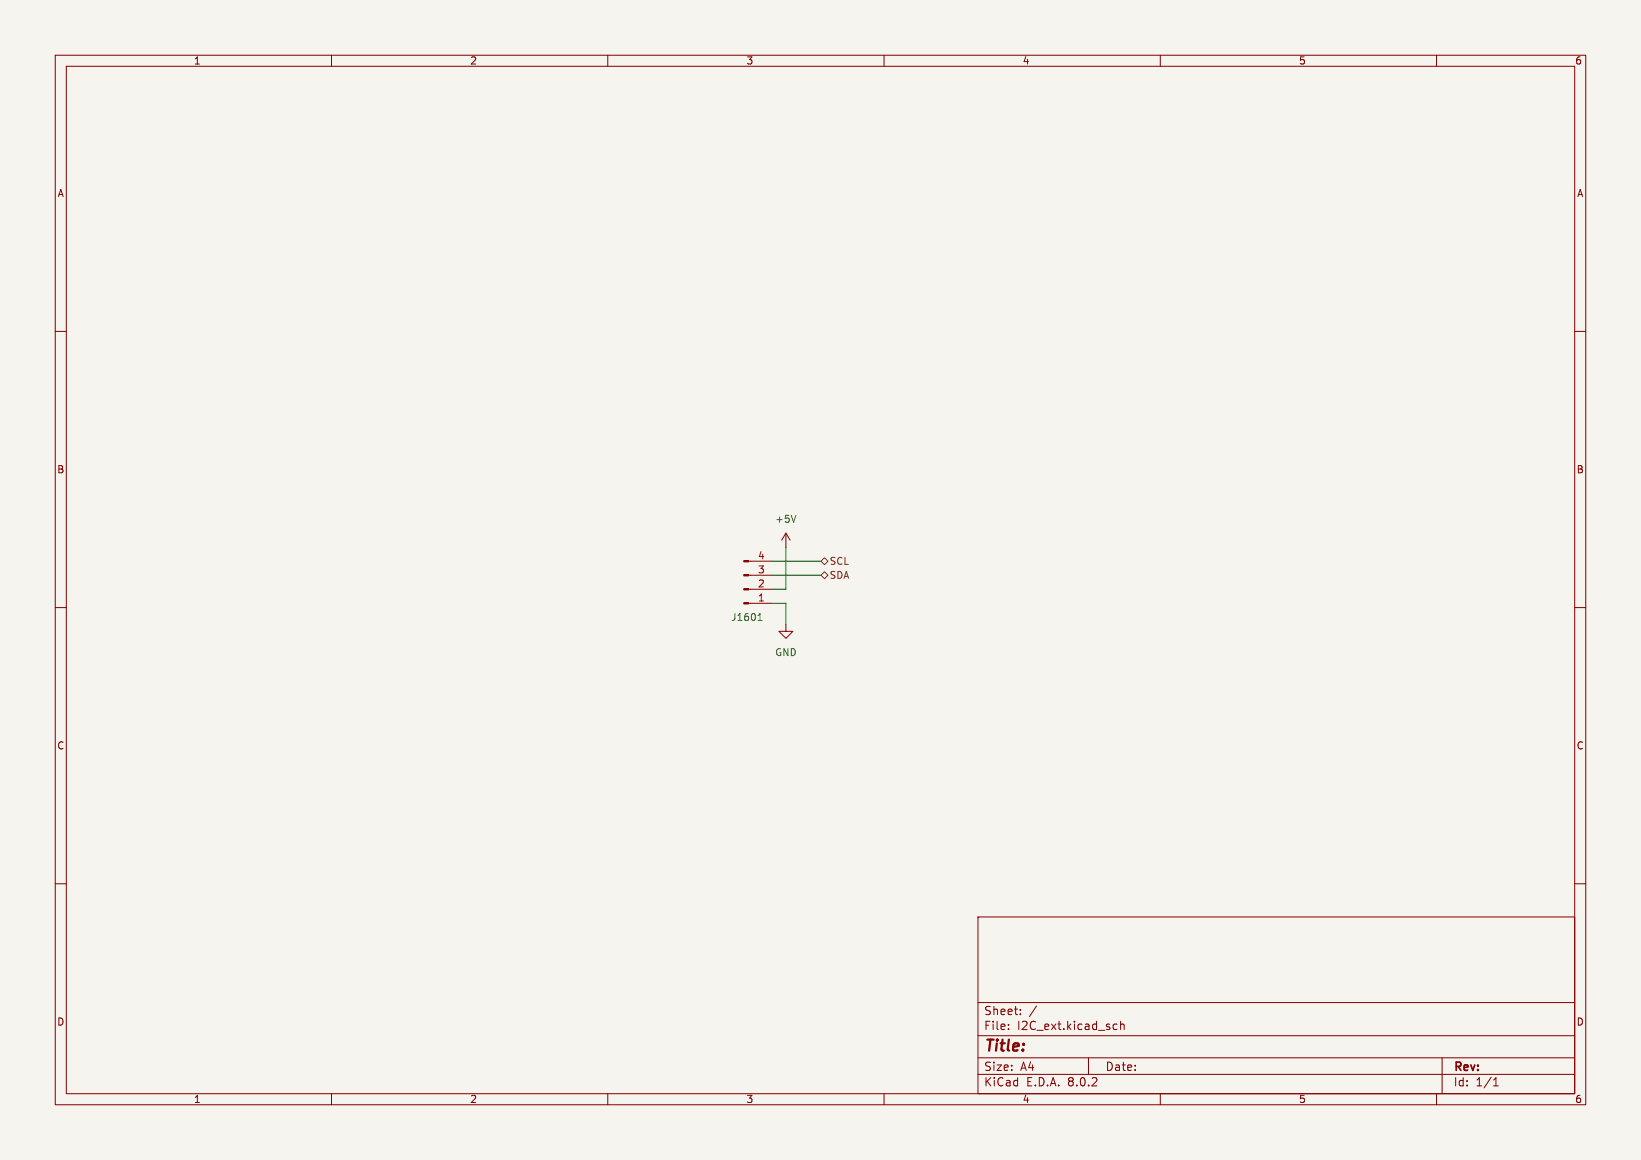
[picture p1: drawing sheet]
(kicad_sch
 (version 20231120)
 (generator "eeschema")
 (generator_version "8.0")
 (paper "A4")
 (lib_symbols
  (symbol "Connector:Conn_01x04_Pin"
   (pin_names
    (offset 1.016) hide) (exclude_from_sim no) (in_bom yes) (on_board yes)
   (property "Reference" "J" (at 0 5.08 0) (effects (font (size 1.27 1.27))))
   (property "Value" "Conn_01x04_Pin" (at 0 -7.62 0) (effects (font (size 1.27 1.27))))
   (property "Footprint" "" (at 0 0 0) (effects (font (size 1.27 1.27)) (hide yes)))
   (property "Datasheet" "~" (at 0 0 0) (effects (font (size 1.27 1.27)) (hide yes)))
   (property "Description" "Generic connector, single row, 01x04, script generated" (at 0 0 0) (effects (font (size 1.27 1.27)) (hide yes)))
   (property "ki_locked" "" (at 0 0 0) (effects (font (size 1.27 1.27))))
   (symbol "Conn_01x04_Pin_1_1"
    (polyline (pts (xy 1.27 -5.08) (xy 0.8636 -5.08)) (stroke (width 0.1524) (type default)) (fill (type none)))
    (polyline (pts (xy 1.27 -2.54) (xy 0.8636 -2.54)) (stroke (width 0.1524) (type default)) (fill (type none)))
    (polyline (pts (xy 1.27 0) (xy 0.8636 0)) (stroke (width 0.1524) (type default)) (fill (type none)))
    (polyline (pts (xy 1.27 2.54) (xy 0.8636 2.54)) (stroke (width 0.1524) (type default)) (fill (type none)))
    (rectangle (start 0.8636 -4.953) (end 0 -5.207) (stroke (width 0.1524) (type default)) (fill (type outline)))
    (rectangle (start 0.8636 -2.413) (end 0 -2.667) (stroke (width 0.1524) (type default)) (fill (type outline)))
    (rectangle (start 0.8636 0.127) (end 0 -0.127) (stroke (width 0.1524) (type default)) (fill (type outline)))
    (rectangle (start 0.8636 2.667) (end 0 2.413) (stroke (width 0.1524) (type default)) (fill (type outline)))
    (pin passive line (at 5.08 2.54 180) (length 3.81) (name "Pin_1" (effects (font (size 1.27 1.27)))) (number "1" (effects (font (size 1.27 1.27)))))
    (pin passive line (at 5.08 0 180) (length 3.81) (name "Pin_2" (effects (font (size 1.27 1.27)))) (number "2" (effects (font (size 1.27 1.27)))))
    (pin passive line (at 5.08 -2.54 180) (length 3.81) (name "Pin_3" (effects (font (size 1.27 1.27)))) (number "3" (effects (font (size 1.27 1.27)))))
    (pin passive line (at 5.08 -5.08 180) (length 3.81) (name "Pin_4" (effects (font (size 1.27 1.27)))) (number "4" (effects (font (size 1.27 1.27)))))))
  (symbol "power:+5V"
   (power)
   (pin_names
    (offset 0)) (exclude_from_sim no) (in_bom yes) (on_board yes)
   (property "Reference" "#PWR" (at 0 -3.81 0) (effects (font (size 1.27 1.27)) (hide yes)))
   (property "Value" "+5V" (at 0 3.556 0) (effects (font (size 1.27 1.27))))
   (property "Footprint" "" (at 0 0 0) (effects (font (size 1.27 1.27)) (hide yes)))
   (property "Datasheet" "" (at 0 0 0) (effects (font (size 1.27 1.27)) (hide yes)))
   (property "Description" "Power symbol creates a global label with name \"+5V\"" (at 0 0 0) (effects (font (size 1.27 1.27)) (hide yes)))
   (symbol "+5V_0_1"
    (polyline (pts (xy -0.762 1.27) (xy 0 2.54)) (stroke (width 0) (type default)) (fill (type none)))
    (polyline (pts (xy 0 0) (xy 0 2.54)) (stroke (width 0) (type default)) (fill (type none)))
    (polyline (pts (xy 0 2.54) (xy 0.762 1.27)) (stroke (width 0) (type default)) (fill (type none))))
   (symbol "+5V_1_1"
    (pin power_in line (at 0 0 90) (length 0) hide (name "+5V" (effects (font (size 1.27 1.27)))) (number "1" (effects (font (size 1.27 1.27)))))))
  (symbol "power:GND"
   (power)
   (pin_names
    (offset 0)) (exclude_from_sim no) (in_bom yes) (on_board yes)
   (property "Reference" "#PWR" (at 0 -6.35 0) (effects (font (size 1.27 1.27)) (hide yes)))
   (property "Value" "GND" (at 0 -3.81 0) (effects (font (size 1.27 1.27))))
   (property "Footprint" "" (at 0 0 0) (effects (font (size 1.27 1.27)) (hide yes)))
   (property "Datasheet" "" (at 0 0 0) (effects (font (size 1.27 1.27)) (hide yes)))
   (property "Description" "Power symbol creates a global label with name \"GND\" , ground" (at 0 0 0) (effects (font (size 1.27 1.27)) (hide yes)))
   (symbol "GND_0_1"
    (polyline (pts (xy 0 0) (xy 0 -1.27) (xy 1.27 -1.27) (xy 0 -2.54) (xy -1.27 -1.27) (xy 0 -1.27)) (stroke (width 0) (type default)) (fill (type none))))
   (symbol "GND_1_1"
    (pin power_in line (at 0 0 270) (length 0) hide (name "GND" (effects (font (size 1.27 1.27)))) (number "1" (effects (font (size 1.27 1.27))))))))
 (wire
  (pts (xy 142.24 99.06) (xy 142.24 106.68))
  (stroke (width 0) (type default)))
 (wire
  (pts (xy 139.7 109.22) (xy 142.24 109.22))
  (stroke (width 0) (type default)))
 (wire
  (pts (xy 142.24 106.68) (xy 139.7 106.68))
  (stroke (width 0) (type default)))
 (wire
  (pts (xy 139.7 101.6) (xy 148.59 101.6))
  (stroke (width 0) (type default)))
 (wire
  (pts (xy 139.7 104.14) (xy 148.59 104.14))
  (stroke (width 0) (type default)))
 (wire
  (pts (xy 142.24 109.22) (xy 142.24 113.03))
  (stroke (width 0) (type default)))
 (hierarchical_label "SDA"
  (shape bidirectional)
  (at 148.59 104.14 0)
  (fields_autoplaced yes)
  (effects (font (size 1.27 1.27)) (justify left)))
 (hierarchical_label "SCL"
  (shape bidirectional)
  (at 148.59 101.6 0)
  (fields_autoplaced yes)
  (effects (font (size 1.27 1.27)) (justify left)))
 (symbol
  (lib_id "power:+5V")
  (at 142.24 99.06 0)
  (unit 1)
  (exclude_from_sim no)
  (in_bom yes)
  (on_board yes)
  (dnp no)
  (fields_autoplaced yes)
  (property "Reference" "#PWR01601" (at 142.24 102.87 0) (effects (font (size 1.27 1.27)) (hide yes)))
  (property "Value" "+5V" (at 142.24 93.98 0) (effects (font (size 1.27 1.27))))
  (property "Footprint" "" (at 142.24 99.06 0) (effects (font (size 1.27 1.27)) (hide yes)))
  (property "Datasheet" "" (at 142.24 99.06 0) (effects (font (size 1.27 1.27)) (hide yes)))
  (property "Description" "" (at 142.24 99.06 0) (effects (font (size 1.27 1.27)) (hide yes)))
  (pin "1"))
 (symbol
  (lib_id "power:GND")
  (at 142.24 113.03 0)
  (unit 1)
  (exclude_from_sim no)
  (in_bom yes)
  (on_board yes)
  (dnp no)
  (fields_autoplaced yes)
  (property "Reference" "#PWR01602" (at 142.24 119.38 0) (effects (font (size 1.27 1.27)) (hide yes)))
  (property "Value" "GND" (at 142.24 118.11 0) (effects (font (size 1.27 1.27))))
  (property "Footprint" "" (at 142.24 113.03 0) (effects (font (size 1.27 1.27)) (hide yes)))
  (property "Datasheet" "" (at 142.24 113.03 0) (effects (font (size 1.27 1.27)) (hide yes)))
  (property "Description" "" (at 142.24 113.03 0) (effects (font (size 1.27 1.27)) (hide yes)))
  (pin "1"))
 (symbol
  (lib_id "Connector:Conn_01x04_Pin")
  (at 134.62 106.68 0)
  (mirror x)
  (unit 1)
  (exclude_from_sim no)
  (in_bom yes)
  (on_board yes)
  (dnp no)
  (property "Reference" "J1601" (at 135.255 111.76 0) (effects (font (size 1.27 1.27))))
  (property "Value" "Conn_01x04_Pin" (at 135.255 111.76 0) (effects (font (size 1.27 1.27)) (hide yes)))
  (property "Footprint" "Connector_PinHeader_2.54mm:PinHeader_1x04_P2.54mm_Horizontal" (at 134.62 106.68 0) (effects (font (size 1.27 1.27)) (hide yes)))
  (property "Datasheet" "~" (at 134.62 106.68 0) (effects (font (size 1.27 1.27)) (hide yes)))
  (property "Description" "" (at 134.62 106.68 0) (effects (font (size 1.27 1.27)) (hide yes)))
  (pin "1")
  (pin "2")
  (pin "3")
  (pin "4")))
